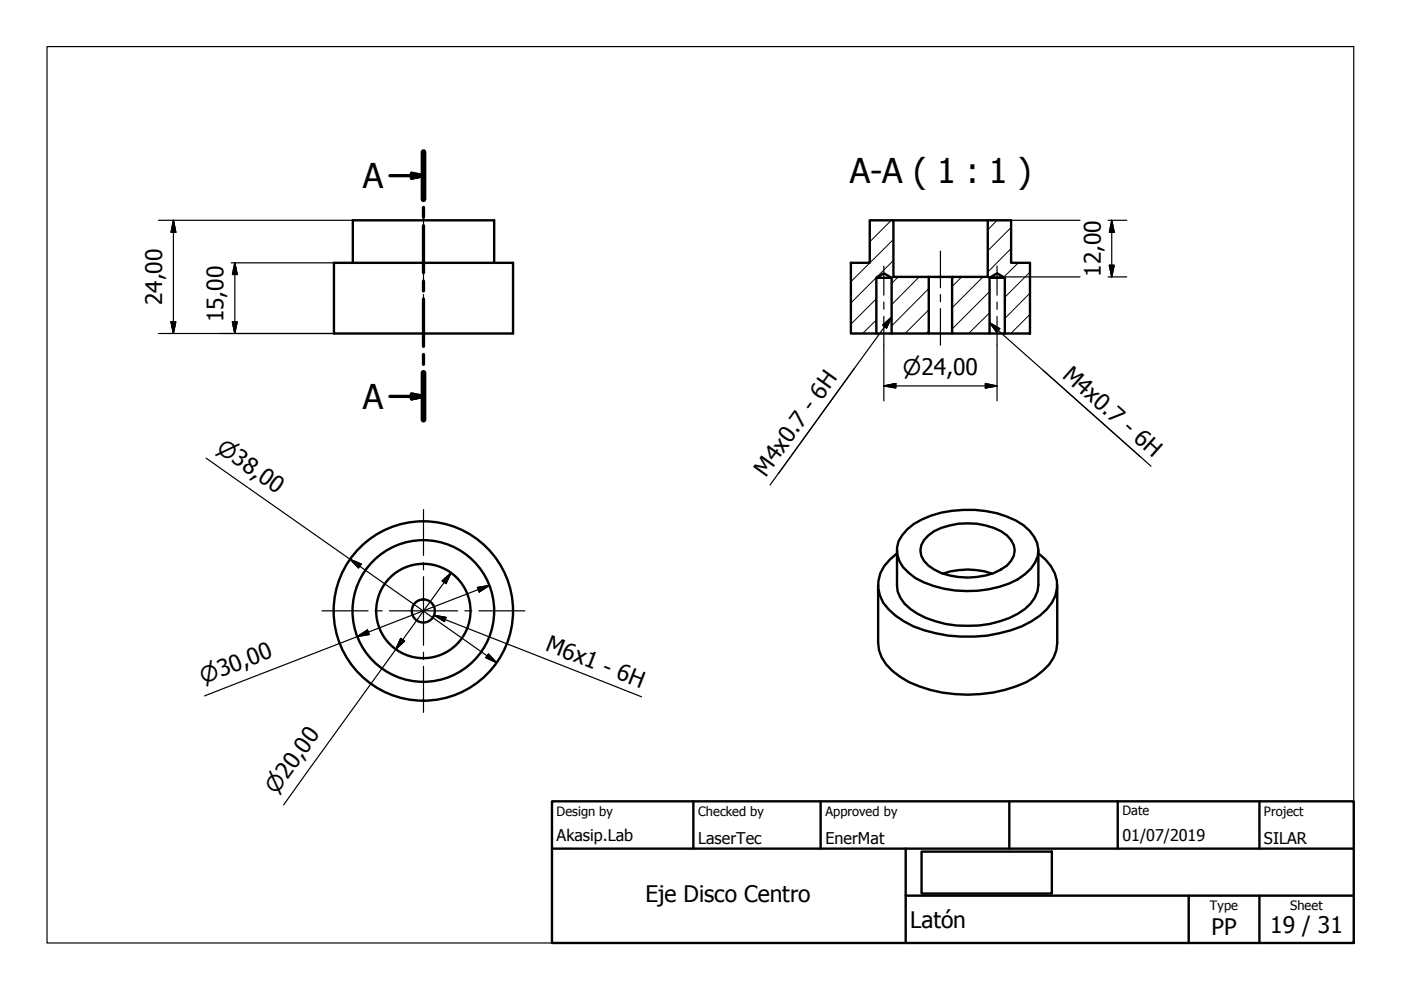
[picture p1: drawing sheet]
<svg xmlns="http://www.w3.org/2000/svg" width="297mm" height="210mm" viewBox="0 0 297 210" stroke-linecap="round" stroke-linejoin="round" font-family="sans-serif">
<!-- layer: Visible (ISO) -->
<g fill="none" stroke="#000" stroke-width=".51">
<path d="M70.8 55.7h38v15h-38zM74.8 55.7v-9h30v9M184.4 46.7h5v12h7.5v12h-7.9v-11.8l-1.6-1-1.6 1v11.8h-5.4v-15h4zM185.8 58.9h3.2M189.4 46.7h20M196.9 58.7h5M209.4 46.7h5v9h4v15h-5.4v-11.8l-1.6-1-1.6 1v11.8h-7.9v-12h7.5zM209.8 58.9h3.2M185.8 70.7h3.2M196.9 70.7h5M209.8 70.7h3.2M190.2 117.3a8.5 8.5 0 0 0-4 7.4 8.3 8.3 0 0 0 3.7 5.8 25.4 25.4 0 0 0 16.6 4.5 24.9 24.9 0 0 0 14-4.5 8.3 8.3 0 0 0 3.6-7.3 9.4 9.4 0 0 0-3.9-5.9"/>
<path d="M190.2 116.7v7.4a6.4 6.4 0 0 0 2.8 5 21.3 21.3 0 0 0 14.5 3.5 17.2 17.2 0 0 0 11-4.6l.9-1.3 .6-1.3 .2-1.3v-7.4M192.3 112.2a18.5 18.5 0 0 1 12-4.1 20.6 20.6 0 0 1 12.7 3.3 6.8 6.8 0 0 1 3 6.5 9.3 9.3 0 0 1-6.1 5.8 24.2 24.2 0 0 1-19.8-1.1 7.7 7.7 0 0 1-3.9-5 5.6 5.6 0 0 1 2.1-5.4zM196.8 113.5a12.4 12.4 0 0 1 8.4-2.5 13.9 13.9 0 0 1 8.3 2.5 3.9 3.9 0 0 1 0 6.4 14.6 14.6 0 0 1-12.1 2.1 9.4 9.4 0 0 1-5.5-3.1 3.7 3.7 0 0 1 .9-5.4zM186.2 124.1v12.2a7.9 7.9 0 0 0 3 5.9 24.3 24.3 0 0 0 16 5.1 27 27 0 0 0 14.3-3.8 9.2 9.2 0 0 0 4.7-7.2v-12.2M199.9 121.6a15.9 15.9 0 0 1 10.5 0"/>
<circle cx="89.8" cy="129.5" r="2.44"/>
<circle cx="89.8" cy="129.5" r="19"/>
<circle cx="89.8" cy="129.5" r="10"/>
<circle cx="89.8" cy="129.5" r="15"/>
</g>
<!-- layer: Section Line (ISO) -->
<path d="M82.7 37.2h7.1M87.2 36.7l2.6 .5-2.6 .6zM89.8 32.2v10.1M89.8 44v2.1M89.8 47.9v9.9M89.8 59.6v2.1M89.8 63.4v10M89.8 75.2v2.1M89.8 79v10M82.7 84h7.1M87.2 83.5l2.6 .5-2.6 .6z" fill="none" stroke="#000" stroke-width=".7"/>
<path d="M89.8 32.2v10.1M89.8 79v10" fill="none" stroke="#000" stroke-width="1.2"/>
<path d="M87.2 37.8l2.6-.6zM87.2 36.7l2.6 .5-2.6 .6zM87.2 84.6l2.6-.6zM87.2 83.5l2.6 .5-2.6 .6z" fill="#000" stroke="#000" stroke-width=".7"/>
<!-- layer: Sketch Geometry (ISO) -->
<path d="M10 9.9h277v190h-277z" fill="none" stroke="#000" stroke-width=".25"/>
<!-- layer: Title (ISO) -->
<path d="M117 169.9h170v30h-170zM117 179.9h170M147 169.9v10M174 169.9v10M192 179.9v20M214 169.9v10M237 169.9v10M267 169.9v10M192 189.9h95M195.4 180.6h27.6v8.9h-27.6zM252 189.9v10M267 189.9v10" fill="none" stroke="#000" stroke-width=".51"/>
<!-- layer: Hatch (ISO) -->
<g fill="none" stroke="#000" stroke-width=".21">
<path d="M184.5 46.7l-.1 .1M189 46.7l-4.6 4.6M189.4 55.2l-9 9M189.4 50.8l-9 8.9M190.4 58.7l-1.4 1.4M194.9 58.7l-5.9 5.9M203.9 58.7l-2 2M208.4 58.7l-6.5 6.5M211.4 46.7l-2 2M214.4 52.7l-5 5M214.4 48.2l-5 5M215.9 55.7l-3.1 3.1"/>
<path d="M218.4 57.7l-5.4 5.3M185.8 67.9l-2.9 2.8M185.8 63.3l-5.4 5.4M196.9 65.7l-5 5M196.9 70.1l-.5 .6M196.9 61.2l-7.9 7.9M209.8 66.3l-4.4 4.4M209.8 61.8l-7.9 8M218.4 66.6l-4.1 4.1M218.4 62.1l-5.4 5.4"/>
</g>
<!-- layer: Centerline (ISO) -->
<g fill="none" stroke="#000" stroke-width=".25">
<path d="M89.8 44.2v3.5M89.8 49.2v1.6M89.8 52.2v8.8M187.4 56.4v6.2M199.4 53.2v7.8M211.4 56.4v6.2M89.8 62.5v1.5M89.8 65.4v7.8M187.4 64v1.6M187.4 67.1v6.1M199.4 62.5v1.5M199.4 65.4v7.8"/>
<path d="M211.4 64v1.6M211.4 67.1v6.1"/>
</g>
<!-- layer: Center Mark (ISO) -->
<path d="M89.8 108v9.8M89.8 119.3v1.5M68.3 129.5h9.7M79.5 129.5h1.5M82.5 129.5h14.5M89.8 122.3v14.5M89.8 138.3v1.5M98.6 129.5h1.4M101.5 129.5h9.8M89.8 141.3v9.7" fill="none" stroke="#000" stroke-width=".25"/>
<!-- layer: Dimension (ISO) -->
<g fill="none" stroke="#000" stroke-width=".25">
<path d="M33.6 46.7h41.2M36.8 46.7l.5 2.5h-1zM36.8 46.7v24M49 55.7h21.8M49.8 55.7l.5 2.5h-1zM49.8 55.7v15M209.4 46.7h19.6M209.4 58.7h1.9M211.5 58.7h17.5M234.9 46.7h4M234.9 58.7h4M235.2 56.2h1l-.5 2.5z"/>
<path d="M235.7 46.7l.5 2.5h-1zM235.7 46.7v12M33.6 70.7h37.2M36.3 68.2h1l-.5 2.5zM49.3 68.2h1l-.5 2.5zM187.4 73.2v11.8M211.4 73.2v11.8M43.7 97.1l61.6 43.4M187.4 81.8l2.5-.5v1zM187.4 81.8h24M208.9 81.3l2.5 .5-2.5 .5zM74.2 118.6l2.4 1-.6 .8z"/>
<path d="M75.8 135l2.1-1.4 .4 .9zM85 135.4l.8 .5-1.9 1.7zM93.7 123.2l1.9-1.8-1 2.3zM95.6 121.4l-35.5 49.3M101.2 124.6l2.6-.5-2.2 1.4zM103.6 138.7l1.7 1.8-2.3-1.1zM103.8 124.1l-60.4 23.4"/>
</g>
<g fill="#000" stroke="#000" stroke-width=".25">
<path d="M36.8 46.7l.5 2.5zM36.8 46.7l.5 2.5h-1zM49.8 55.7l.5 2.5zM49.8 55.7l.5 2.5h-1zM235.2 56.2l.5 2.5zM235.2 56.2h1l-.5 2.5zM235.7 46.7l.5 2.5zM235.7 46.7l.5 2.5h-1zM36.3 68.2l.5 2.5zM36.3 68.2h1l-.5 2.5zM49.3 68.2l.5 2.5zM49.3 68.2h1l-.5 2.5z"/>
<path d="M187.4 81.8l2.5-.5zM187.4 81.8l2.5-.5v1zM208.9 82.3l2.5-.5zM208.9 81.3l2.5 .5-2.5 .5zM74.2 118.6l2.4 1zM74.2 118.6l2.4 1-.6 .8zM75.8 135l2.1-1.4zM75.8 135l2.1-1.4 .4 .9zM85 135.4l-1.1 2.2zM85 135.4l.8 .5-1.9 1.7zM95.6 121.4l-1 2.3zM93.7 123.2l1.9-1.8-1 2.3z"/>
<path d="M101.6 125.5l2.2-1.4zM101.2 124.6l2.6-.5-2.2 1.4zM103 139.4l2.3 1.1zM103.6 138.7l1.7 1.8-2.3-1.1z"/>
</g>
<!-- layer: Symbol (ISO) -->
<path d="M181.2 78.1l-17.9 24.7M187.1 68.9l1.9-1.7-1 2.4zM189 67.2l-24 33.2M209.8 68.4l2.2 1.3-.7 .8zM209.8 68.4l32 28.5M221.2 78.5l22.8 20.3M92.1 130.5l2.5 .4-.4 .9zM92.1 130.5l43.9 17.2" fill="none" stroke="#000" stroke-width=".25"/>
<path d="M189 67.2l-1 2.4zM187.1 68.9l1.9-1.7-1 2.4zM209.8 68.4l2.2 1.3zM209.8 68.4l2.2 1.3-.7 .8zM92.1 130.5l2.5 .4zM92.1 130.5l2.5 .4-.4 .9z" fill="#000" stroke="#000" stroke-width=".25"/>
<g font-size="7.2">
<text x="76.9" y="39.8">A</text>
<text x="180.1" y="38.8">A-A ( 1 : 1 )</text>
<text x="76.9" y="86.6">A</text>
</g>
<g font-size="4.8">
<text x="233.4" y="58.7" transform="rotate(-90 233.4 58.7)">12,00</text>
<text x="34.4" y="64.7" transform="rotate(-90 34.4 64.7)">24,00</text>
<text x="47.4" y="68.4" transform="rotate(-90 47.4 68.4)">15,00</text>
<text x="225" y="79.9" transform="rotate(42 225 79.9)">M4x0.7 - 6H</text>
<text x="162.4" y="101.3" transform="rotate(-54 162.4 101.3)">M4x0.7 - 6H</text>
<text x="115.4" y="137.9" transform="rotate(21 115.4 137.9)">M6x1 - 6H</text>
<text x="136.8" y="191.2">Eje Disco Centro</text>
<text x="193" y="196.8">Latón</text>
<text x="269.3" y="197.8">19 / 31</text>
<text x="256.9" y="198.2">PP</text>
</g>
<g font-size="4.6">
<text x="191.5" y="79.4">⌀24,00</text>
<text x="45.7" y="95.6" transform="rotate(35 45.7 95.6)">⌀38,00</text>
<text x="43.2" y="145" transform="rotate(-21 43.2 145)">⌀30,00</text>
<text x="58.6" y="168.6" transform="rotate(-54 58.6 168.6)">⌀20,00</text>
</g>
<g font-size="3.4">
<text x="118" y="178.2">Akasip.Lab</text>
<text x="148" y="178.9">LaserTec</text>
<text x="175" y="178.9">EnerMat</text>
<text x="238" y="178.3">01/07/2019</text>
<text x="268" y="178.9">SILAR</text>
</g>
<g font-size="2.7">
<text x="118" y="173">Design by</text>
<text x="148" y="173">Checked by</text>
<text x="175" y="173">Approved by</text>
<text x="238" y="172.9">Date</text>
<text x="268" y="172.9">Project</text>
<text x="256.5" y="192.9">Type</text>
<text x="273.6" y="193">Sheet</text>
</g>
</svg>
